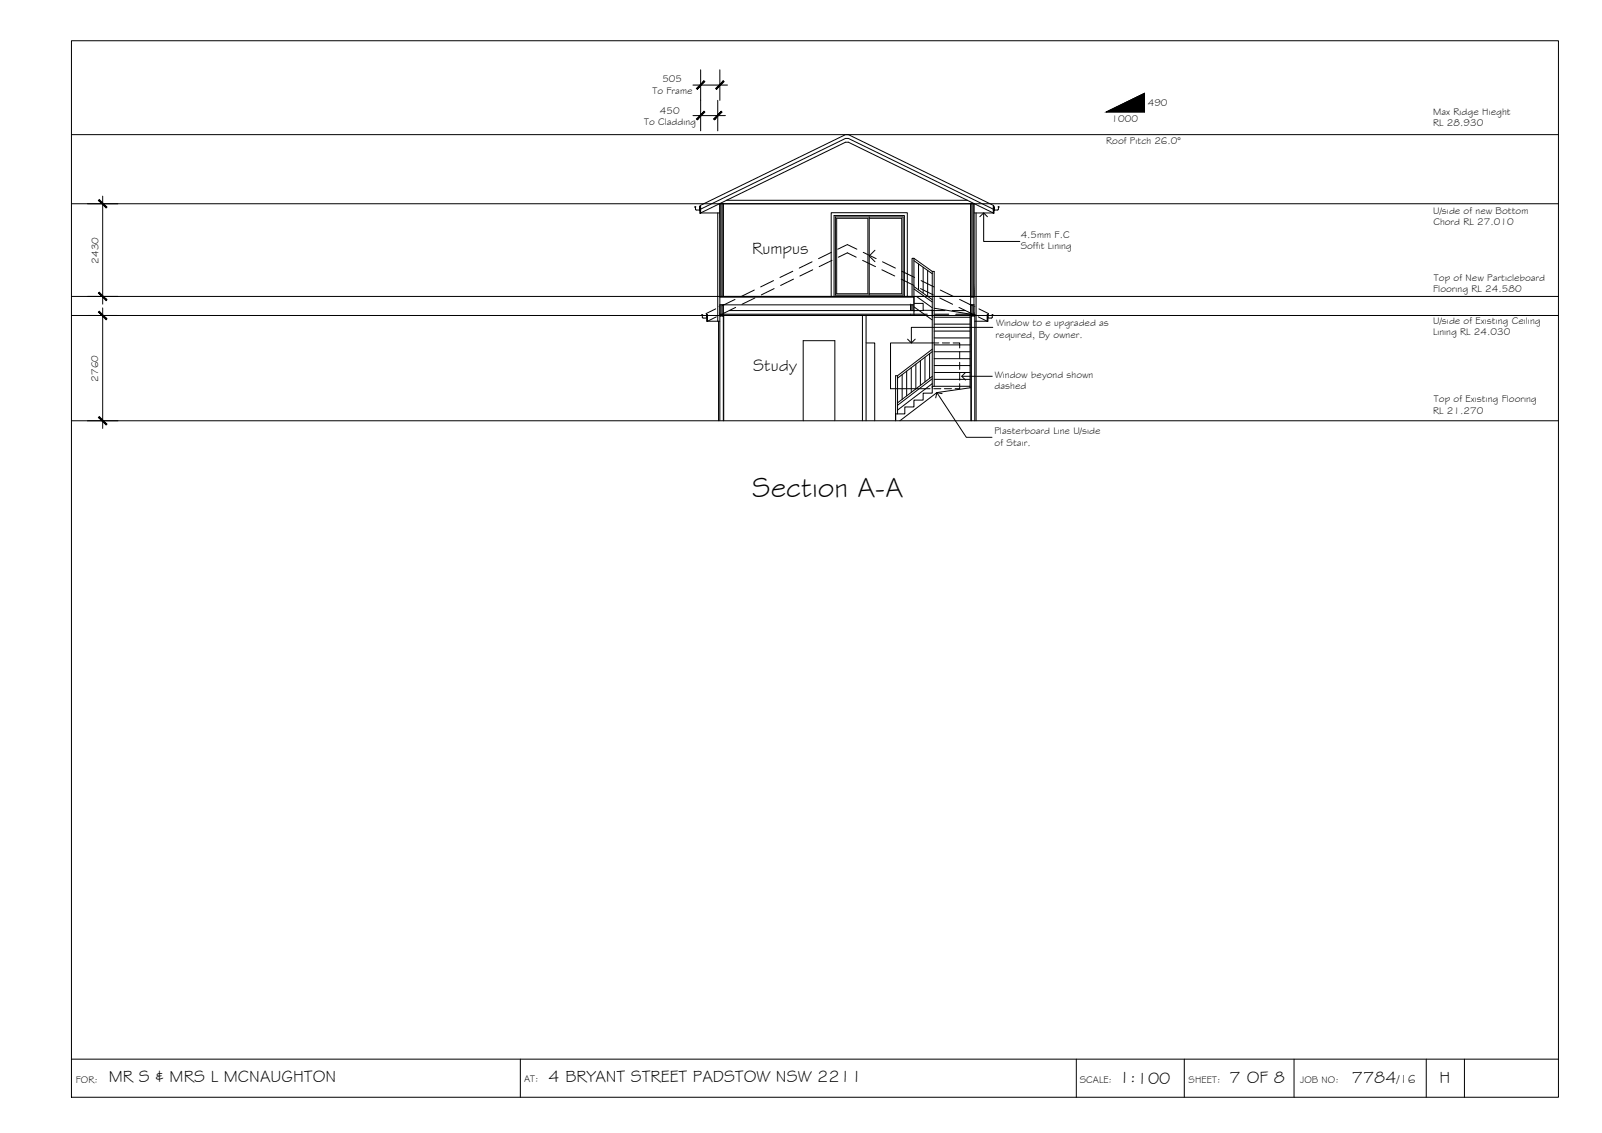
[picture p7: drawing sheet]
<svg xmlns="http://www.w3.org/2000/svg" width="420mm" height="297mm" viewBox="0 0 420 297" stroke-linecap="round" stroke-linejoin="round" font-family="sans-serif">
<!-- layer: HATCH -->
<g fill="#545454" stroke="#545454" stroke-width=".26">
<path d="M254.6 79.9l.8 .4z"/>
<path d="M254.6 82.1l.6 .3h-.6z"/>
<path d="M189.7 79.9v.4z"/>
<path d="M189.1 82.4l.6-.3v.3z"/>
<path d="M238.8 79.9l.9 1.5v-1.5zM238.8 79.9l.9 1.5h-.9z"/>
<path d="M254.6 79.9h.8v.4zM254.6 79.9v.4h.8z"/>
<path d="M254.6 80.3l.8 1.8v-1.8zM254.6 80.3l.8 1.8h-.8z"/>
<path d="M254.6 82.1l.8 .3v-.3zM254.6 82.1l.8 .3z"/>
<path d="M254.6 53.4l.8 24.3v-24.3zM254.6 53.4l.8 24.3h-.8z"/>
<path d="M188.8 53.4l.9 24.3v-24.3zM188.8 53.4l.9 24.3h-.9z"/>
<path d="M188.8 79.9h.9l-.9 .4zM188.8 80.3h.9v-.4z"/>
<path d="M188.8 80.3l.9 1.8v-1.8zM188.8 80.3l.9 1.8h-.9z"/>
<path d="M188.8 82.1l.3 .3 .6-.3zM188.8 82.1l.3 .3h-.3z"/>
</g>
<!-- layer: CEILING-FLOOR LINES -->
<path d="M18.7 35.3h390M18.7 53.4h390M18.7 77.7h390M18.7 82.7h390M18.7 110.3h390" fill="none" stroke="#000" stroke-width=".26"/>
<!-- layer: STAIRS -->
<g fill="none" stroke="#000" stroke-width=".26">
<path d="M239.7 67.7h-.5v10M239.7 67.7l4.8 3.5v30.5M239.7 79.5h2.4v1.9h2.4v1.8M239.7 67.7v11.7M239.7 75.7l4.8 3.5M239.7 75.1l4.8 3.5M239.7 68.3l4.8 3.5M240.4 77.7l4.1 3M240.9 69.2v6.8M242.1 70.1v6.7M243.3 70.9v6.8M244.5 71.2h.5v30.1"/>
<path d="M235.4 98.5h-.5v11.8v-1.7M235.4 98.5v10M236.6 98.2v6.5M237.8 97.3v6.5M239 96.4v6.5M239.7 80.4l4.8 3.5M240.2 95.5v6.5M241.4 94.5v6.5M242.6 93.6v6.5M243.8 92.7v6.5M244.5 91.6l-9.1 6.9M244.5 92.2l-9.1 6.9"/>
<path d="M244.5 98.7l-9.1 6.9M244.5 99.3l-9.1 6.9M245 99.5h9.4M245 97.7h9.4M245 95.8h9.4M245 94h9.4M245 92.2h9.4M245 90.4h9.4M245 88.6h9.4M245 86.8h9.4M245 85h9.4M245 83.2h9.4"/>
<path d="M245 80.8l9.6 1.6M254.4 82.4v19.3M244.5 100.6l-9.1 6.9M254.4 101.3h-9.9v1.8h-2.4v1.8h-2.4v1.8h-2.4v1.8h-2.4M254.6 101.6l-8.9 1.3-9.7 7.4"/>
</g>
<!-- layer: EXISTING -->
<g fill="none" stroke="#000" stroke-width=".26">
<path d="M192.8 78.5l-3.4 1.7M197.8 76l-3.3 1.7M198 78.1l-3.4 1.7M202.9 73.6l-3.4 1.6M203 75.7l-3.3 1.6M207.9 71.1l-3.3 1.6M208.1 73.2l-3.4 1.6M213 68.6l-3.4 1.7M213.2 70.7l-3.4 1.7M218 66.2l-3.3 1.6M218.2 68.3l-3.4 1.6M219.7 65.3l2.5-1.2 2.5 1.2"/>
<path d="M219.9 67.4l2.3-1.1 2.4 1.1M226.2 68.3l3.4 1.6M226.4 66.2l3.4 1.6M231.3 70.7l3.4 1.7M231.5 68.6l3.3 1.7M236.4 73.2l3.3 1.6M236.5 71.1l3.4 1.6M241.4 75.7l3.4 1.6M241.6 73.6l3.3 1.6M246.5 78.1l3.3 1.7M246.6 76l3.4 1.7M251.7 78.5l3.3 1.7"/>
<path d="M184.2 83.2l.2 .2M184.3 82.6h-.3l.2 .1v.5M187.7 81l-2.5 1.2 .1 .3h.3v1.8h-.3v-1.8v.9h-.9M187.9 83.1l-2.3 1.1h3.2M188.5 84.2v26.1M188.8 82.4l.9 .5h-.9l.9-.5v27.9M188.8 82.4h54.4M188.8 82.4v27.9M189.7 82.7h53.3M189.7 82.6h53.3M189.8 82.7v27.6M191.3 81.4h50.9"/>
<path d="M192.9 80.6l-3.3 1.6M226.2 82.7v27.6M227.1 89.9h2.3v20.4M227.1 82.7v27.6M244.1 81.4h3.8M244.5 89.9h-10.9v12h9.1M244.9 82.7h3.8M244.9 82.6h3.8M245.1 82.4h3.7M249.8 81.4h3.4M250.5 82.7h4.2M250.5 82.6h4.2"/>
<path d="M250.7 82.4h4.5M251.5 80.6l3.4 1.6M254.6 82.7v27.6M256 84.2v26.1M256.6 83.1l2.3 1.1h-3.2M256.7 81l2.5 1.2-.1 .3h-.2v1.8h.2v-1.8v.9h1M260.2 82.6h.2l-.1 .1v.5M260.3 83.2l-.2 .2M210.7 110.3v-21h8.3v21M254.7 110.3v-27.9l1 .5h-1l1-.5v27.9"/>
</g>
<!-- layer: BORDER -->
<path d="M18.7 10.7h390v277h-390zM18.7 277.7h390M136.5 277.7v10M282.3 277.7v10M310.6 277.7v10M339.4 277.7v10M374.1 277.7v10M384.1 277.7v10" fill="none" stroke="#000" stroke-width=".26"/>
<!-- layer: DIMENSION -->
<path d="M183.8 18.3v16M188.8 18.3v8M181.7 22.3h9.1M181.7 30.3h8.6M188.2 26.3v8M22.9 53.4h8M26.9 51.4v28.3M22.9 77.7h8M22.9 82.7h8M26.9 80.7v31.6M22.9 110.3h8" fill="none" stroke="#000" stroke-width=".26"/>
<!-- layer: 0 -->
<g fill="#000" stroke="#000" stroke-width=".26">
<path d="M184.6 21.2l-1.7 2.2 2-2zM182.7 23.2l1.9-2-1.7 2.2z"/>
<path d="M184.6 29.2l-1.7 2.2 2-2zM184.6 29.2l-1.7 2.2-.2-.2z"/>
<path d="M189.2 29.2l-2.1 2 .3 .2zM189.2 29.2l.2 .2-2 2z"/>
<path d="M187.7 23.2l.2 .2 1.8-2.2zM189.7 21.2l.2 .2-2 2z"/>
<path d="M25.8 52.5l2 2 .2-.2zM26 52.3l2 2-2.2-1.8z"/>
<path d="M26 76.6l-.2 .2 2.2 1.8zM25.8 76.8l2.2 1.8-.2 .2z"/>
<path d="M25.8 81.8l2 2 .2-.2zM26 81.6l2 2-2.2-1.8z"/>
<path d="M26 109.2l-.2 .2 2.2 1.8zM25.8 109.4l2.2 1.8-.2 .2z"/>
</g>
<!-- layer: TEXT -->
<path d="M290.2 29.4l10-4.9v4.9z" fill="#000" stroke="#000" stroke-width=".26"/>
<path d="M290.2 29.4l10-4.9v4.9z" fill="none" stroke="#000" stroke-width=".26"/>
<!-- layer: NEWWORK -->
<g fill="none" stroke="#000" stroke-width=".26">
<path d="M221.7 35.3l-38.1 18.6 .2 .3M222 35.3h.5l38.1 18.6-.1 .3M182.5 54.2h-.3l.2 .2v.5M183.5 54.2v1.8h.3v-1.8h-.3v.9h-.9l-.2-.3M183.8 54.8l37.9-18.5h.8l38 18.5M188.8 55.8h-5l37.9-18.5h.8l38 18.5h-5.1M189.7 53.4v24.3M190.5 52.5h63.2M218.7 56.5h18.5v21.2h-18.5zM254.6 53.4v29h.8v-29h-66.6v29M260.7 54.2v1.8h-.2v-1.8h.2v.9h.9l.2-.3M261.8 54.2h.3l-.2 .2v.5"/>
<path d="M188.8 79.9h50.9M188.8 77.7h66.6M188.8 77.9h50.9v4.8M189.7 79.9v2.5M218 77.7v-21.9h20v21.9M238.8 79.9v1.5M254.6 79.9h.8M254.6 77.9h.8"/>
</g>
<!-- layer: INSULCLAD -->
<path d="M188.2 55.8v28.4M256 55.8v28.4" fill="none" stroke="#000" stroke-width=".26"/>
<!-- layer: WINDOWS -->
<path d="M219.1 56.9h17.8v20.5h-17.8zM219.4 57.2h8.2v19.8h-8.2zM228 57.2h8.5v19.8h-8.5M228 56.9v20.5M229.5 65.6l-1.5 1.5 1.5 1.5" fill="none" stroke="#000" stroke-width=".26"/>
<!-- layer: 0.13 -->
<path d="M244.5 89.9h1.7M247.2 89.9h1.8M250 89.9h1.7v1.3M251.7 92.2v1.8M251.7 95v1.9M251.7 97.8v1.9M242.7 101.9h1.2M244.9 101.9h1.8M247.7 101.9h1.9M251.7 100.6v1.3h-1.2" fill="none" stroke="#000" stroke-width=".26"/>
<!-- layer: 0 -->
<path d="M257 56.8l1-1 1 1M258 55.8v7.5h9.5M238 88.9l1 1 1-1M252.2 98.7h8.1M253.2 97.7l-1 1 1 .9M260.4 85.8h-21.4v4.1M245.7 102.9l7.7 11.8h6.8M247.1 103.2l-1.4-.3-.3 1.4" fill="none" stroke="#000" stroke-width=".26"/>
<text font-size="7.5" x="197.3" y="130.2">Section A-A</text>
<g font-size="4.5">
<text x="197.3" y="66.6">Rumpus</text>
<text x="197.5" y="97.4">Study</text>
<text x="28.5" y="283.8">MR S &amp; MRS L MCNAUGHTON</text>
<text x="143.9" y="283.7">4 BRYANT STREET PADSTOW NSW 2211</text>
<text x="293.5" y="284">1:100</text>
<text x="322.4" y="284">7 OF 8</text>
<text x="354.5" y="283.9">7784</text>
<text x="377.5" y="283.8">H</text>
</g>
<text font-size="3.2" x="366.4" y="283.9">/16</text>
<g font-size="2.6">
<text x="173.7" y="21.6">505</text>
<text x="171.1" y="24.5">To Frame</text>
<text x="173.1" y="29.8">450</text>
<text x="301" y="27.7">490</text>
<text x="168.9" y="32.7">To Cladding</text>
<text x="291.6" y="31.9">1000</text>
<text x="375.9" y="30">Max Ridge Hieght</text>
<text x="375.9" y="32.9">RL 28.930</text>
<text x="290.1" y="37.7">Roof Pitch 26.0°</text>
<text x="375.9" y="56.1">U/side of new Bottom</text>
<text x="375.9" y="59.1">Chord RL 27.010</text>
<text x="267.7" y="62.4">4.5mm F.C</text>
<text x="267.7" y="65.3">Soffit Lining</text>
<text x="25.9" y="69.1" transform="rotate(-90 25.9 69.1)">2430</text>
<text x="375.9" y="76.6">Flooring RL 24.580</text>
<text x="376.1" y="73.7">Top of New Particleboard</text>
<text x="261.1" y="88.5">required, By owner.</text>
<text x="261.2" y="85.6">Window to e upgraded as</text>
<text x="375.8" y="87.8">Lining RL 24.030</text>
<text x="375.9" y="84.8">U/side of Existing Ceiling</text>
<text x="25.8" y="100.1" transform="rotate(-90 25.8 100.1)">2760</text>
<text x="260.9" y="101.9">dashed</text>
<text x="260.9" y="99">Window beyond shown</text>
<text x="376.1" y="105.5">Top of Existing Flooring</text>
<text x="260.8" y="113.9">Plasterboard Line U/side</text>
<text x="375.9" y="108.4">RL 21.270</text>
<text x="260.9" y="116.9">of Stair.</text>
<text x="19.9" y="283.9">FOR:</text>
<text x="137.5" y="283.7">AT:</text>
<text x="283.2" y="284">SCALE:</text>
<text x="311.7" y="284">SHEET:</text>
<text x="341" y="284">JOB NO:</text>
</g>
</svg>
